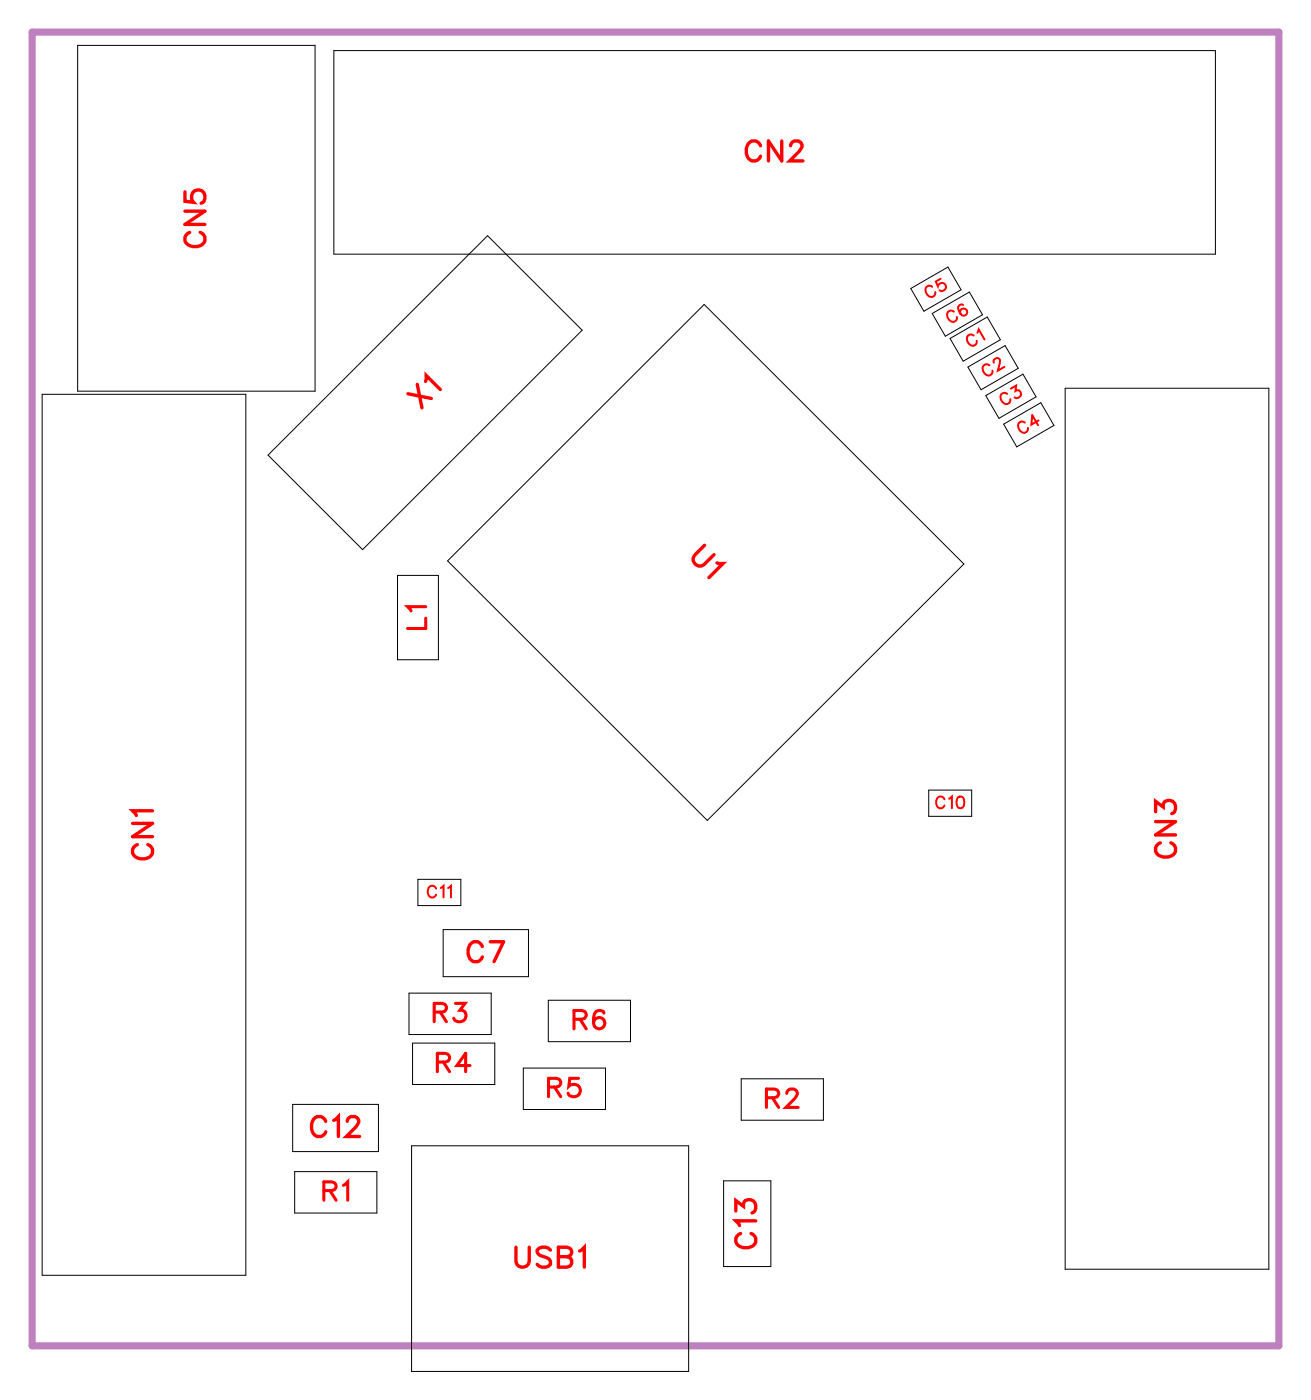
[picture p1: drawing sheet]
<svg xmlns="http://www.w3.org/2000/svg" width="47mm" height="50mm" viewBox="0 0 47 50" stroke-linecap="round" stroke-linejoin="round" font-family="sans-serif">
<path d="M1.1 1.1h44.4v46.8h-44.4z" fill="none" stroke="#bf80bf" stroke-width=".25"/>
<g fill="none" stroke="#000" stroke-width=".04">
<path d="M1.5 14h7.2v31.4h-7.2zM2.8 1.6h8.4v12.3h-8.4zM11.9 1.8h31.3v7.2h-31.3zM15.9 20l9.1-9.2 9.3 9.3-9.2 9.1zM17.3 8.4l3.4 3.3-7.8 7.9-3.4-3.4zM32.4 10.3l1.3-.8 .5 .8-1.4 .8zM33.1 11.2l1.4-.8 .4 .8-1.3 .8zM33.8 12l1.3-.7 .5 .8-1.4 .7zM34.4 13.1l1.3-.8 .5 .8-1.3 .8zM35 14.1l1.4-.8 .4 .8-1.3 .8zM35.7 15.1l1.3-.8 .5 .8-1.4 .8zM37.9 13.8h7.2v31.4h-7.2z"/>
<path d="M10.4 39.3h3.1v1.7h-3.1zM14.1 20.5h1.5v3h-1.5zM14.5 35.3h3v1.5h-3zM14.7 37.1h2.9v1.5h-2.9zM14.9 31.3h1.5v.9h-1.5zM15.8 33.1h3v1.6h-3zM18.6 38h2.9v1.5h-2.9zM19.5 35.6h2.9v1.5h-2.9zM26.4 38.4h2.9v1.5h-2.9zM33 28.1h1.5v.9h-1.5zM10.5 41.7h2.9v1.5h-2.9zM14.6 40.8h9.9v8h-9.9z"/>
<path d="M25.7 42h1.7v3.1h-1.7z"/>
</g>
<g fill="none" stroke="#f00" stroke-width=".07">
<path d="M33.1 10.2a.15 .15 0 0 0-.2 0 .15 .15 0 0 0 0 .2l.1 .1a.15 .15 0 0 0 .2 .1 .15 .15 0 0 0 .1-.2M33.4 9.9l-.1 .1v.2a.15 .15 0 0 1 .2-.1 .15 .15 0 0 1 .1 .2 .15 .15 0 0 1-.2 0M33.9 11.1a.15 .15 0 0 0-.2 0 .15 .15 0 0 0 0 .2v.1a.15 .15 0 0 0 .2 0 .15 .15 0 0 0 .1-.1M34.2 10.9v-.1a.18 .18 0 0 0-.1 .3 .18 .18 0 0 0 .3 0 .13 .13 0 0 0-.2-.1 .13 .13 0 0 0-.1 .2M34.6 11.9a.15 .15 0 0 0-.2 0 .15 .15 0 0 0 0 .2v.1a.15 .15 0 0 0 .2 .1 .15 .15 0 0 0 .1-.2M34.7 11.8l.1-.1 .2 .4M35.2 13a.15 .15 0 0 0-.2 0 .15 .15 0 0 0-.1 .2l.1 .1a.15 .15 0 0 0 .2 .1 .15 .15 0 0 0 .1-.2M35.3 12.9l.1-.2 .2 .1-.1 .4 .2-.1M35.8 14a.15 .15 0 0 0-.2 0 .15 .15 0 0 0 0 .2v.1a.15 .15 0 0 0 .2 .1 .15 .15 0 0 0 .1-.2M35.9 13.8l.2-.1v.2a.14 .14 0 0 1 .2 .2 .14 .14 0 0 1-.2 0M36.4 15a.15 .15 0 0 0-.2 0 .15 .15 0 0 0 0 .2l.1 .1a.15 .15 0 0 0 .1 .1 .15 .15 0 0 0 .1-.2M36.9 15l-.2 .1v-.3l.2 .3"/>
<path d="M15.5 31.6a.15 .15 0 0 0-.2-.1 .15 .15 0 0 0-.1 .2v.1a.15 .15 0 0 0 .1 .1 .15 .15 0 0 0 .2-.1M15.7 31.6l.1-.1v.4M15.9 31.6l.1-.1v.4M33.6 28.4a.15 .15 0 0 0-.2-.1 .15 .15 0 0 0-.1 .2v.1a.15 .15 0 0 0 .1 .2 .15 .15 0 0 0 .2-.1M33.7 28.4l.1-.1v.5"/>
<circle cx="34.1" cy="28.5" r=".19"/>
</g>
<g fill="none" stroke="#f00" stroke-width=".11">
<path d="M15.1 21.6h-.6l.1 .1M15.1 22v.4h-.6M15.4 36h.4v-.2l-.4-.1v.6M15.5 37.8h.4l.1-.3h-.5v.6M15.7 36l.2 .3M15.8 37.8l.2 .3M16.2 35.7h.3l-.2 .2a.22 .22 0 0 1 .2 .4 .22 .22 0 0 1-.4-.1M16.7 37.9h-.5l.4-.4v.6M19.5 38.7l.4-.1v-.2h-.4v.6M19.7 38.7l.2 .3M20.4 36.3l.4-.1v-.2l-.4-.1v.7M20.6 38.4h-.3l-.1 .2a.23 .23 0 0 1 .4 0 .23 .23 0 0 1-.1 .4 .23 .23 0 0 1-.3-.1"/>
<path d="M20.6 36.3l.2 .3M21.5 36h-.1a.32 .32 0 0 0-.3 .2 .32 .32 0 0 0 .2 .4 .2 .2 0 0 0 .2-.2 .2 .2 0 0 0-.2-.2 .2 .2 0 0 0-.2 .2M27.2 39.1l.4-.1 .1-.2-.5-.1v.7M27.5 39.1l.2 .3M28 38.9l.1-.2 .2 .2-.4 .5h.5M11.5 42.4l.4-.1v-.2l-.4-.1v.7M11.7 42.4l.2 .3M12.2 42.2l.2-.2v.7"/>
</g>
<g fill="none" stroke="#f00" stroke-width=".12">
<path d="M6.6 6.8v.4h.3a.25 .25 0 0 1 0-.4 .25 .25 0 0 1 .3 .1 .25 .25 0 0 1-.1 .3M6.6 7.5h.7l-.7 .5h.7M6.7 8.3a.26 .26 0 0 0-.1 .3 .26 .26 0 0 0 .2 .2h.2a.26 .26 0 0 0 .3-.2 .26 .26 0 0 0-.2-.3M14.5 14l.8 .2M14.8 13.7l.2 .8M15.1 13.6l.1-.2 .5 .5M25.1 19.4l-.4 .4v.2l.2 .1 .5-.4M27 5.2a.26 .26 0 0 0-.3-.2 .26 .26 0 0 0-.2 .3v.2a.26 .26 0 0 0 .2 .2 .26 .26 0 0 0 .3-.1M27.8 5v.7l-.5-.7v.7M28.1 5.2l.1-.2h.2l.1 .1-.1 .3-.3 .3h.4M4.7 29.3h.7l-.7 .5h.7M4.9 30a.26 .26 0 0 0-.2 .3 .26 .26 0 0 0 .3 .3h.2a.26 .26 0 0 0 .2-.3 .26 .26 0 0 0-.1-.3"/>
<path d="M5.4 28.8h-.7l.1 .2M11.6 39.9a.26 .26 0 0 0-.3-.2 .26 .26 0 0 0-.2 .3v.2a.26 .26 0 0 0 .2 .2 .26 .26 0 0 0 .3-.1M11.9 39.9l.1-.2v.7M12.3 39.9l.2-.2h.1l.2 .2-.1 .2-.4 .3h.5M17.1 33.7a.26 .26 0 0 0-.2-.2 .26 .26 0 0 0-.3 .3v.1a.26 .26 0 0 0 .3 .3 .26 .26 0 0 0 .2-.2M17.4 33.5h.5l-.3 .7M25.5 20h.2l-.5 .5M41.1 28.9v-.4l.3 .2a.24 .24 0 0 1 .3-.2 .24 .24 0 0 1 0 .4M41.1 29.2h.7l-.7 .5h.7M41.3 30a.26 .26 0 0 0-.2 .3 .26 .26 0 0 0 .3 .2h.1a.26 .26 0 0 0 .3-.2 .26 .26 0 0 0-.2-.3M18.3 44.4v.5l.2 .2 .3-.1v-.6M19.6 44.5l-.2-.1-.3 .1 .1 .1 .4 .3v.1l-.2 .1-.3-.1"/>
<path d="M19.9 44.7l.4 .1v.1l-.1 .2h-.3v-.7h.4v.2l-.1 .1M20.6 44.5l.2-.1v.7M26.2 43.1v-.4l.2 .2a.24 .24 0 0 1 .4-.2 .25 .25 0 0 1-.1 .5M26.3 43.9a.26 .26 0 0 0-.1 .3 .26 .26 0 0 0 .2 .2h.2a.26 .26 0 0 0 .3-.2 .26 .26 0 0 0-.2-.3M26.9 43.4h-.7l.1 .2"/>
</g>
<g font-size="1.2" fill="#fff">
<text x="7.6" y="8.8" transform="rotate(-90 7.6 8.8)">CN5</text>
<text x="26.5" y="6">CN2</text>
<text x="15.2" y="14.8" transform="rotate(-45 15.2 14.8)">X1</text>
<text x="24.3" y="20.1" transform="rotate(45 24.3 20.1)">U1</text>
<text x="5.7" y="30.6" transform="rotate(-90 5.7 30.6)">CN1</text>
<text x="16.6" y="34.5">C7</text>
<text x="42.1" y="30.6" transform="rotate(-90 42.1 30.6)">CN3</text>
<text x="11" y="40.7">C12</text>
<text x="18.3" y="45.4">USB1</text>
<text x="27.2" y="44.4" transform="rotate(-90 27.2 44.4)">C13</text>
</g>
<g font-size="1.1" fill="#fff">
<text x="15.4" y="22.4" transform="rotate(-90 15.4 22.4)">L1</text>
<text x="15.4" y="36.6">R3</text>
<text x="15.5" y="38.4">R4</text>
<text x="19.4" y="39.3">R5</text>
<text x="20.4" y="36.9">R6</text>
<text x="27.2" y="39.7">R2</text>
<text x="11.5" y="43">R1</text>
</g>
<g font-size=".7" fill="#fff">
<text x="33.1" y="10.8" transform="rotate(-30 33.1 10.8)">C5</text>
<text x="33.9" y="11.7" transform="rotate(-30 33.9 11.7)">C6</text>
<text x="34.6" y="12.5" transform="rotate(-30 34.6 12.5)">C1</text>
<text x="35.1" y="13.6" transform="rotate(-30 35.1 13.6)">C2</text>
<text x="35.8" y="14.6" transform="rotate(-30 35.8 14.6)">C3</text>
<text x="36.4" y="15.6" transform="rotate(-30 36.4 15.6)">C4</text>
<text x="33.2" y="28.9">C10</text>
<text x="15.2" y="32.1">C11</text>
</g>
</svg>
